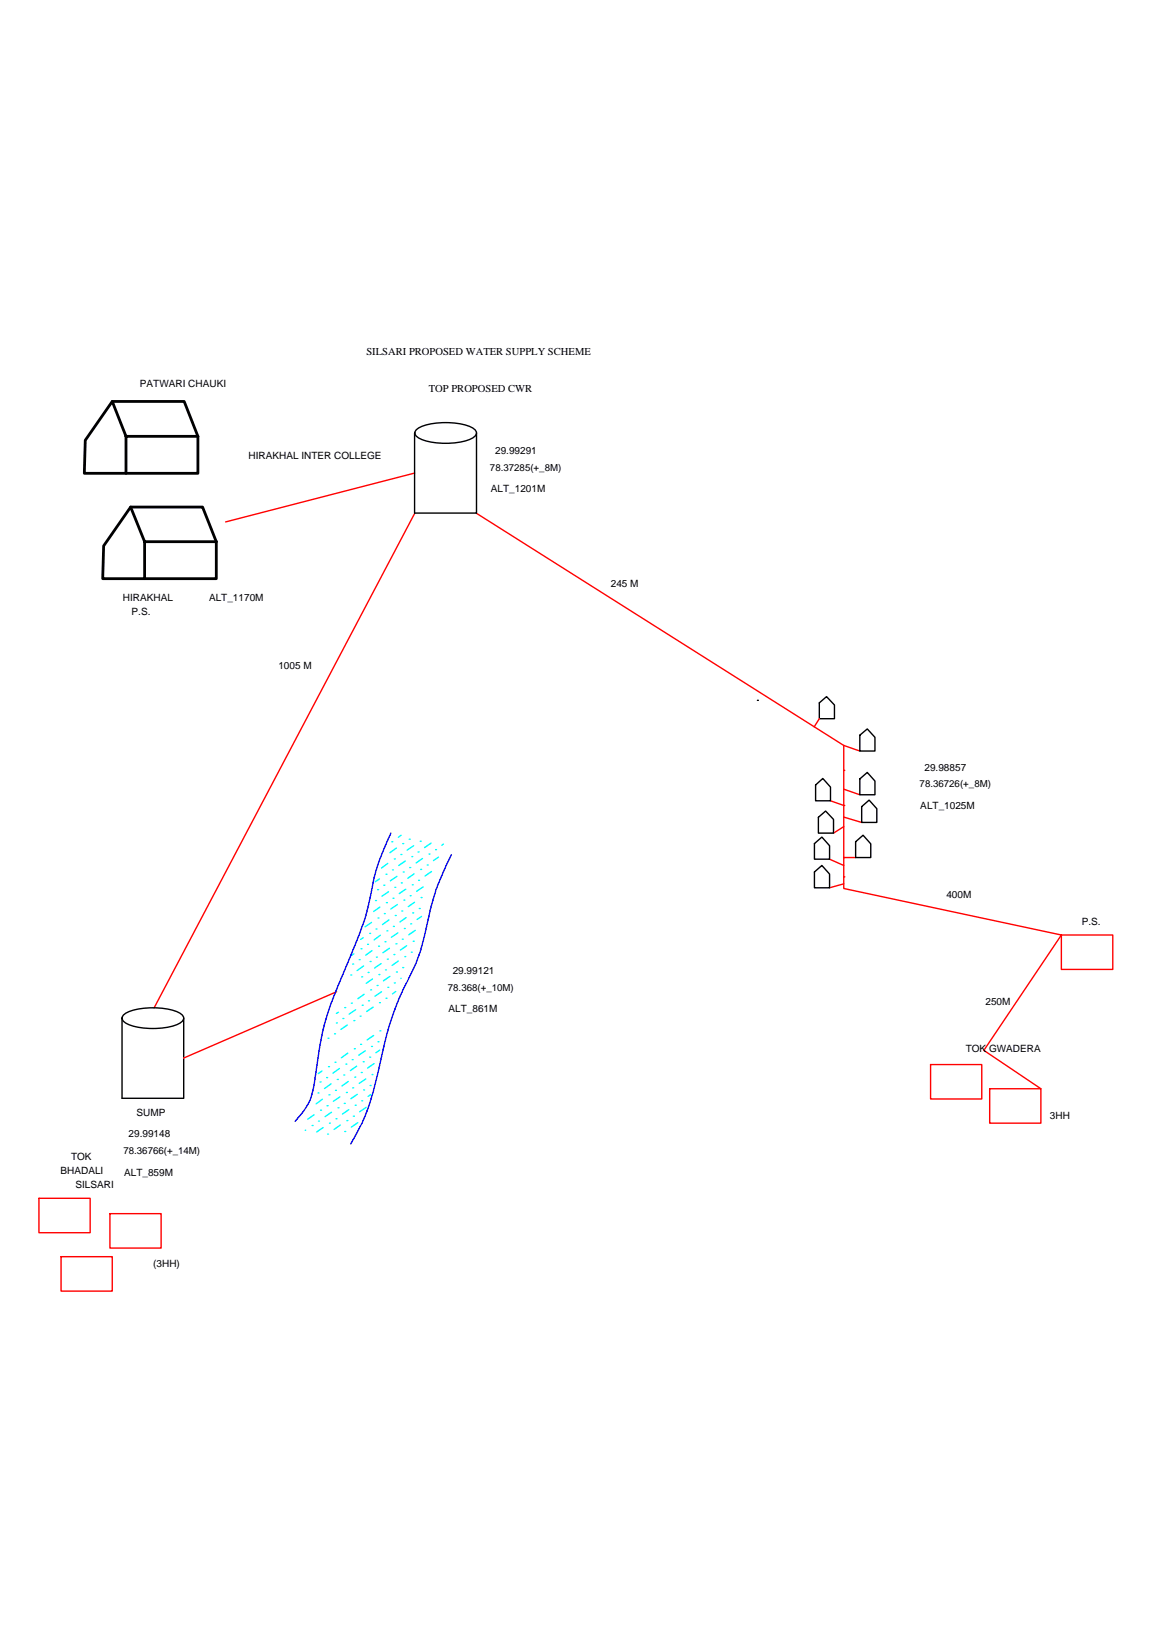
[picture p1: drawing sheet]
<svg xmlns="http://www.w3.org/2000/svg" width="210mm" height="297mm" viewBox="0 0 210 297" stroke-linecap="round" stroke-linejoin="round" font-family="sans-serif">
<!-- layer: 0 -->
<g fill="none" stroke="#f00" stroke-width=".25">
<path d="M75.4 93.5l-47.4 89.9M75.4 86.1l-34.4 8.9M86.7 93.4l66.8 42.3M149 130.8l-.9 1.5M153.5 135.7v26l39.6 8.5-14.1 21 10.3 7M153.5 135.7l2.9 1M150.9 156.4l2.6 1.1M151.1 145.8l2.4 .8M153.5 140.2h.1M153.5 156.1h.1M153.5 146.6h.1M153.5 159.6h.1"/>
<path d="M153.5 143.6l2.9 1.1M153.5 156.1h2.1M153.5 148.7l3.2 1M153.5 150.5l-1.9 1.1M153.5 160.9l-2.6 .7M193.1 170.2h9.3v6.2h-9.3zM61.2 180.5l-27.8 12.1M169.3 193.8h9.3v6.2h-9.3zM180 198.2h9.3v6.2h-9.3zM7.1 218.1h9.3v6.3h-9.3zM11.1 228.7h9.3v6.3h-9.3zM20 220.9h9.3v6.3h-9.3z"/>
</g>
<g fill="none" stroke="#000" stroke-width=".25">
<path d="M75.9 78.1a12 12 0 0 1 8.3-.9 3.9 3.9 0 0 1 2.4 1.2 1.06 1.06 0 0 1-.9 1.5 13.4 13.4 0 0 1-9.3 0 1.06 1.06 0 0 1-.8-1.5zM86.7 78.8v14.6h-11.3v-14.6M137.8 127.5h.1M149 127.9l1.3-1.1 1.5 1.5v2.5h-2.8zM156.4 133.8l1.3-1.1 1.4 1.5v2.5h-2.7zM148.1 158.7l1.4-1.2 1.4 1.6v2.5h-2.8zM148.1 153.5l1.4-1.1 1.4 1.5v2.5h-2.8zM148.4 142.9l1.3-1.2 1.4 1.6v2.5h-2.7zM148.9 148.8l1.3-1.2 1.4 1.5v2.5h-2.7zM155.6 153.2l1.4-1.2 1.4 1.6v2.5h-2.8zM156.4 141.8l1.3-1.2 1.4 1.6v2.5h-2.7zM156.7 146.8l1.4-1.2 1.4 1.6v2.5h-2.8z"/>
<path d="M22.6 184.6a12 12 0 0 1 8.3-.8 3.9 3.9 0 0 1 2.4 1.1 1.06 1.06 0 0 1-.8 1.5 13.4 13.4 0 0 1-9.3 0 1.06 1.06 0 0 1-.9-1.5zM33.4 185.3v14.6h-11.2v-14.6"/>
</g>
<!-- layer: DETAIL -->
<g fill="none" stroke="#0ff" stroke-width=".25">
<path d="M69 160l-.7 .5M70.2 159.1h.1M70.5 157.1l-1.1 .9M71.3 153.2h.1M71.4 158.3h.1M71.7 156.3h.1M72.1 154.3l-1.2 .9M72.2 159.5l-1.2 .8M72.9 155.5h.1M73 152l-.6 .4M73.3 153.5h.1M73.3 158.7h.1"/>
<path d="M73.7 156.7l-1.2 .8M74.4 152.7h.1M74.5 157.9h.1M74.9 155.9h.1M75.2 153.9l-1.1 .8M75.3 159l-1.1 .9M76 155.1h.1M76.4 153.1h.1M76.5 158.2h.1M76.8 156.3l-1.1 .8M77.7 157.4h.1M78 155.4h.1"/>
<path d="M78.4 153.5l-1.2 .8M78.5 158.6l-1.2 .8M79.2 154.6h.1M79.8 156l-1 .6M80.7 153.6l-.3 .2M63.8 177.5h.1M64.1 175.5h.1M64.4 173.6l-.5 .3M65.3 174.7h.1M65.7 172.7h.1M65.8 177.8h.1M66.1 170.7l-.5 .3"/>
<path d="M66.1 175.8l-1.1 .9M66.9 171.9h.1M66.9 177h.1M67.2 169.9h.1M67.3 175h.1M67.6 167.9l-1.2 .8M67.7 173l-1.2 .9M67.7 178.2l-1.1 .8M68.3 163.9h.1M68.4 169.1h.1M68.5 174.2h.1M68.6 179.4h.1"/>
<path d="M68.7 161.9h.1M68.8 167.1h.1M68.8 172.2h.1M68.9 177.4h.1M69.1 165.1l-1.1 .8M69.2 170.2l-1.2 .9M69.3 175.4l-1.2 .8M69.8 161.1h.1M69.9 166.3h.1M70 171.4h.1M70.1 176.5h.1M70.3 164.3h.1"/>
<path d="M70.4 169.4h.1M70.5 174.6h.1M70.5 179.7h.1M70.7 162.3l-1.2 .8M70.8 167.4l-1.2 .9M70.8 172.6l-1.1 .8M70.9 177.7l-1.2 .8M71.5 163.5h.1M71.6 168.6h.1M71.6 173.7h.1M71.7 178.9h.1M71.8 161.5h.1"/>
<path d="M71.9 166.6h.1M72 171.8h.1M72.1 176.9h.1M72.3 164.6l-1.2 .8M72.4 169.8l-1.2 .8M72.4 174.9l-1.1 .8M73 178.1h-.1M73 160.7h.1M73.1 165.8h.1M73.2 170.9h.1M73.3 176.1h.1M73.5 163.8h.1"/>
<path d="M73.5 169h.1M73.6 174.1h.1M73.8 161.8l-1.2 .8M73.9 167l-1.2 .8M74 172.1l-1.2 .8M74.6 163h.1M74.7 168.1h.1M74.8 173.3h.1M75 161h.1M75.1 166.2h.1M75.2 171.3h.1M75.4 164.2l-1.1 .8"/>
<path d="M75.5 169.3l-1.1 .8M76.1 160.2h.1M76.3 165.4h.1M76.6 163.4h.1M76.7 166.8l-.8 .5M77 161.4l-1.2 .8M57.8 198.9h.1M58.2 196.9h.1M58.6 194.9l-.7 .5M59.4 196.1h.1M59.7 189h.1M59.7 194.1h.1"/>
<path d="M59.8 199.3h.1M60.2 197.3l-1.2 .8M60.8 188.2h.1M60.9 193.3h.1M61 198.5h.1M61.2 186.2h.1M61.4 196.5h.1M61.6 184.2l-.4 .2M61.7 194.5l-1.1 .8M61.8 199.6l-1.2 .8M62.4 185.4h.1M62.5 195.7h.1"/>
<path d="M62.7 183.4h.1M62.9 193.7h.1M63 198.8h.1M63.2 186.6l-1.2 .8M63.3 191.7l-1.2 .8M63.3 196.9l-1.1 .8M63.9 182.6h.1M64.1 192.9h.1M64.1 198h.1M64.4 185.8h.1M64.4 190.9h.1M64.5 196h.1"/>
<path d="M64.7 183.8l-1.2 .8M64.9 194.1l-1.2 .8M65 199.2l-1.2 .8M65.5 185h.1M65.6 190.1h.1M65.7 195.2h.1M65.9 183h.1M66.1 193.3h.1M66.1 198.4h.1M66.2 181l-1.1 .8M66.4 191.3l-1.2 .8M66.5 196.4l-1.2 .8"/>
<path d="M67 182.2h.1M67.2 192.4h.1M67.3 197.6h.1M67.4 180.2h.1M67.5 199.2l-.6 .4M67.6 190.5h.1M67.7 195.6h.1M67.9 183.3l-1.2 .8M68 188.5l-1.2 .8M68 193.6l-1.1 .8M68.8 189.6h.1M69 182.5h.1"/>
<path d="M69.1 191.1l-.7 .5M69.1 187.6h.1M69.4 180.5l-1.2 .8M70.2 181.7h.1M72 180.5l-.6 .4M55.6 205.7h-.1M56.8 204.9h.1M57.1 202.9l-1.1 .8M57.9 204h.1M58.3 202.1h.1M58.6 200.1l-1.1 .8M58.8 205.2l-1.2 .8"/>
<path d="M59.5 201.3h.1M59.6 206.4h.1M59.9 204.4h.1M60.3 202.4l-1.2 .8M61.1 203.6h.1M61.5 201.6h.1M61.9 204.8l-1.1 .8M62.6 200.8h.1M62.7 206h.1M63.1 204h.1M63.4 202l-1.1 .8M64.3 203.2h.1"/>
<path d="M64.6 201.2h.1M65.1 204.3l-1.2 .8M65.8 200.4h.1M66.6 201.5l-1.2 .9"/>
</g>
<!-- layer: ROAD -->
<path d="M71.1 151.6a38 38 0 0 0-3.7 11.6l-.8 3.4a179.4 179.4 0 0 1-5.8 14.5 46.1 46.1 0 0 0-3.3 13.5 17 17 0 0 1-1.5 6.4l-.7 1.1-1.6 2M82.1 155.6a43.4 43.4 0 0 0-4.5 13.1 36.4 36.4 0 0 1-4.3 11.5l-1.4 3.2-1.6 5a124.2 124.2 0 0 1-3.4 13.5l-1 2.4-2.1 3.9" fill="none" stroke="#00f" stroke-width=".25"/>
<path d="M20.4 73.1h13.1l2.5 6.3M22.9 79.4l-2.5-6.3-4.9 7-.2 6h7.6v-6.7h13.1M36 79.4v6.7h-13.1M23.8 92.3h13l2.5 6.3M26.3 98.6l-2.5-6.3-4.9 7.1-.2 5.9h7.6v-6.7h13M39.3 98.6v6.7h-13" fill="none" stroke="#000" stroke-width=".51"/>
<g font-size="1.9">
<text x="66.6" y="64.6">SILSARI PROPOSED WATER SUPPLY SCHEME</text>
<text x="78" y="71.4">TOP PROPOSED CWR</text>
</g>
<g font-size="1.8">
<text x="25.5" y="70.4">PATWARI CHAUKI</text>
<text x="45.2" y="83.6">HIRAKHAL INTER COLLEGE</text>
<text x="90.1" y="82.7">29.99291</text>
<text x="89.1" y="85.7">78.37285(+_8M)</text>
<text x="89.3" y="89.6">ALT_1201M</text>
<text x="111.1" y="106.8">245 M</text>
<text x="22.4" y="109.4">HIRAKHAL</text>
<text x="23.9" y="112">P.S.</text>
<text x="38" y="109.4">ALT_1170M</text>
<text x="50.6" y="121.8">1005 M</text>
<text x="167.3" y="143.3">78.36726(+_8M)</text>
<text x="168.2" y="140.3">29.98857</text>
<text x="167.4" y="147.2">ALT_1025M</text>
<text x="172.1" y="163.4">400M</text>
<text x="196.8" y="168.4">P.S.</text>
<text x="82.4" y="177.3">29.99121</text>
<text x="81.5" y="180.3">78.368(+_10M)</text>
<text x="81.6" y="184.2">ALT_861M</text>
<text x="179.3" y="183">250M</text>
<text x="175.7" y="191.5">TOK GWADERA</text>
<text x="24.8" y="203.2">SUMP</text>
<text x="191" y="203.8">3HH</text>
<text x="23.4" y="207">29.99148</text>
<text x="11" y="213.7">BHADALI</text>
<text x="12.9" y="211.1">TOK</text>
<text x="22.5" y="210.1">78.36766(+_14M)</text>
<text x="22.6" y="214">ALT_859M</text>
<text x="13.7" y="216.2">SILSARI</text>
<text x="27.9" y="230.7">(3HH)</text>
</g>
</svg>
